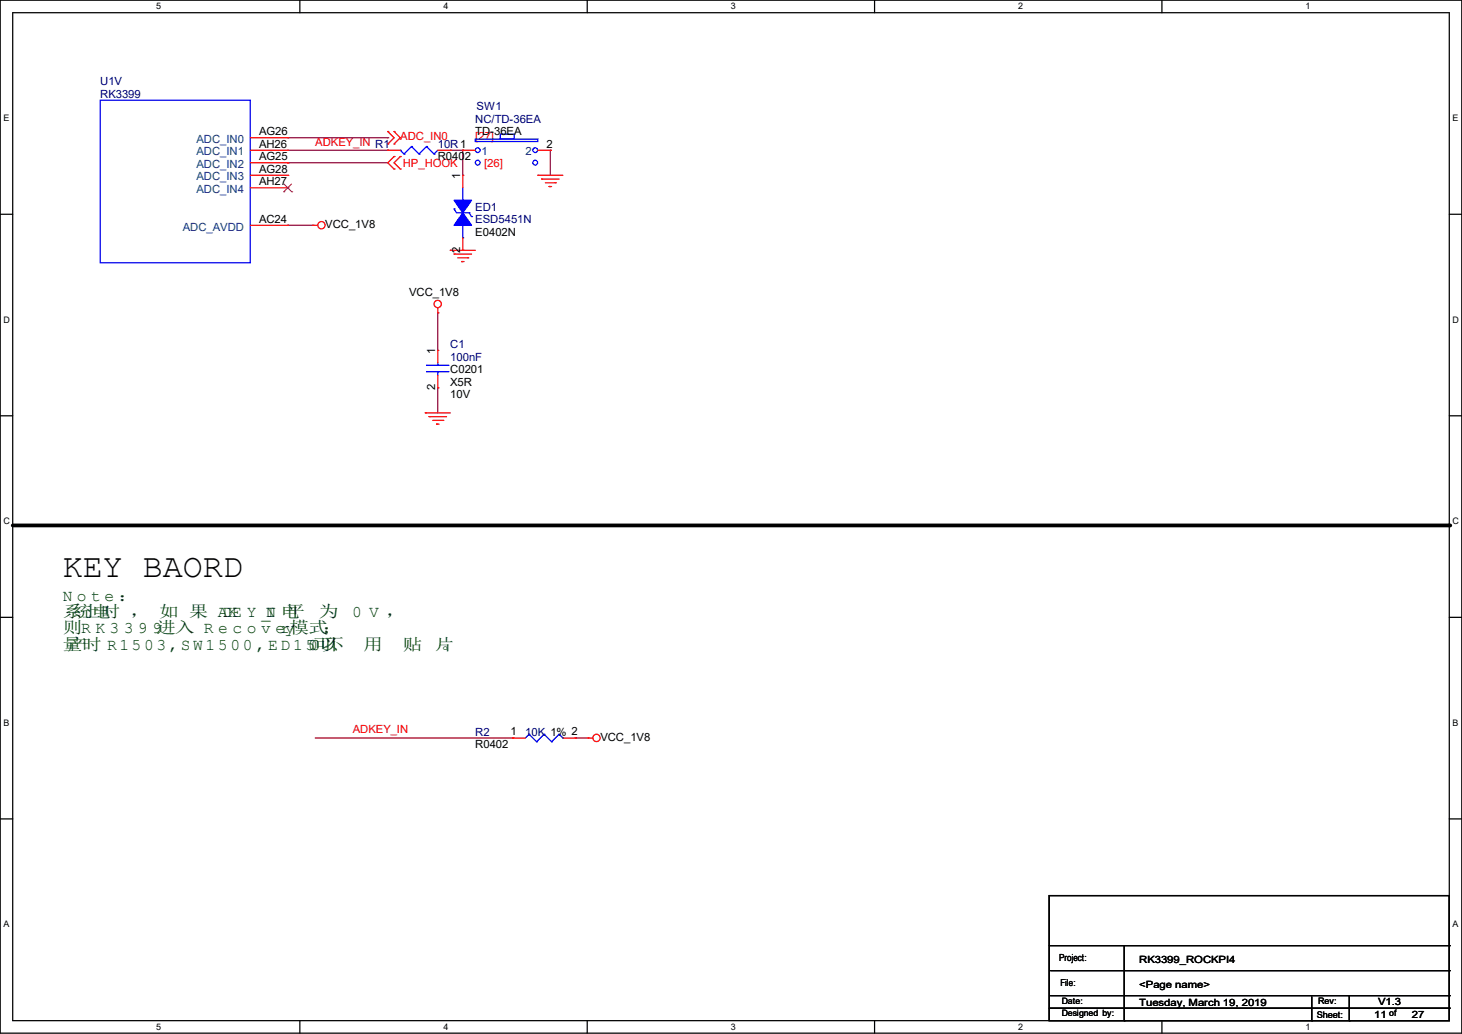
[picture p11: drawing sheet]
<svg xmlns="http://www.w3.org/2000/svg" width="297mm" height="210mm" viewBox="0 0 297 210" stroke-linecap="round" stroke-linejoin="round" font-family="sans-serif">
<path d="M0 0h297v209.8h-297zM2.6 2.6h291.8v204.7h-291.8z" fill="none" stroke="#000" stroke-width=".25"/>
<g fill="#fff">
<path d="M31.7 .3h1v2h-1z"/>
<path d="M31.7 207.6h1v1.9h-1z"/>
</g>
<path d="M60.9 0v2.6M60.9 207.3v2.5" fill="none" stroke="#000" stroke-width=".25"/>
<g fill="#fff">
<path d="M90.1 .3h1v2h-1z"/>
<path d="M90.1 207.6h1v1.9h-1z"/>
</g>
<path d="M119.3 0v2.6M119.3 207.3v2.5" fill="none" stroke="#000" stroke-width=".25"/>
<g fill="#fff">
<path d="M148.5 .3h.9v2h-.9z"/>
<path d="M148.5 207.6h.9v1.9h-.9z"/>
</g>
<path d="M177.7 0v2.6M177.7 207.3v2.5" fill="none" stroke="#000" stroke-width=".25"/>
<g fill="#fff">
<path d="M206.8 .3h1v2h-1z"/>
<path d="M206.8 207.6h1v1.9h-1z"/>
</g>
<path d="M236.1 0v2.6M236.1 207.3v2.5" fill="none" stroke="#000" stroke-width=".25"/>
<g fill="#fff">
<path d="M265.2 .3h1v2h-1z"/>
<path d="M265.2 207.6h1v1.9h-1z"/>
<path d="M.7 23h1.2v2h-1.2z"/>
<path d="M295.1 23h1.1v2h-1.1z"/>
<path d="M.7 64h1.2v2h-1.2z"/>
<path d="M295.1 64h1.2v2h-1.2z"/>
</g>
<path d="M0 43.5h2.6M294.4 43.5h2.6" fill="none" stroke="#000" stroke-width=".25"/>
<g fill="#fff">
<path d="M.7 104.9h1.2v2h-1.2z"/>
<path d="M295.1 104.9h1.2v2h-1.2z"/>
</g>
<path d="M0 84.5h2.6M294.4 84.5h2.6" fill="none" stroke="#000" stroke-width=".25"/>
<g fill="#fff">
<path d="M.7 145.8h1.2v2h-1.2z"/>
<path d="M295.1 145.8h1.1v2h-1.1z"/>
</g>
<path d="M0 125.4h2.6M294.4 125.4h2.6" fill="none" stroke="#000" stroke-width=".25"/>
<g fill="#fff">
<path d="M.7 186.8h1.2v2h-1.2z"/>
<path d="M295.1 186.8h1.1v2h-1.1z"/>
</g>
<g fill="none" stroke="#000" stroke-width=".25">
<path d="M0 166.3h2.6M294.4 166.3h2.6M213.1 181.9h81.3v25.4h-81.3zM213.1 192.1h81.3M213.4 197.1h81M228.4 192.1v15.2M294.4 192.1h.1M294.4 197.1h.1M213.1 204.8h81.3M213.4 202.2h81M228.4 207.3h.1M266.5 207.3h.1"/>
<path d="M266.5 202.5v4.8M274.1 207.3h.1M274.1 202.2v5.1M294.4 202.2h.1M294.4 204.8h.1"/>
</g>
<path d="M2.6 106.7h291.8" fill="none" stroke="#000" stroke-width=".76"/>
<circle cx="294.4" cy="106.7" r=".38" fill="#000"/>
<g fill="none" stroke="#800040" stroke-width=".25">
<path d="M58.5 33.1h.1M58.5 30.5h20.3M58.5 28h20.3M58.5 33.1h20.3M78.8 30.5h.1M78.8 28h.1M91.5 30.5h2.5M94 30.5h.1M94 30.5v5.1M111.8 30.5h.1M111.8 30.5v5.1M58.5 45.8h.1"/>
<path d="M58.5 45.8h5M88.9 63.5h.1M88.9 78.8h.1M88.9 63.5v7.7M88.9 78.8v5.1M64.1 149.9h40.1M104.2 149.9h.1M116.9 149.9h.1M116.9 149.9h2.5"/>
</g>
<g fill="none" stroke="#f00" stroke-width=".25">
<path d="M50.8 35.6h7.7M50.8 28h7.7M50.8 30.5h7.7M50.8 33.1h7.7M50.8 38.1h7.7M58.5 28h.1M58.5 30.5h.1M58.5 33.1h.1M58.5 35.6h.1M58.5 38.1h.1M78.8 29.3h.1M78.8 26.7h.1"/>
<path d="M78.8 30.5h.1M78.8 26.7l1.3 1.3-1.3 1.3M78.8 30.5h2.5M80.1 29.3h.1M80.1 26.7h.1M80.1 31.8h.1M80.1 34.3h.1M80.1 26.7l1.2 1.3-1.2 1.3M80.1 31.8l-1.3 1.3 1.3 1.2M81.3 34.3h.1M81.3 31.8h.1M81.3 31.8l-1.2 1.3 1.2 1.2"/>
<path d="M88.9 30.5h2.6M91.5 30.5h.1M94 30.5h.1M94 35.6h.1M94 30.5h2.6M94 35.6v2.5M109.3 35.6h.1M109.3 35.6h5M109.3 30.5h2.5M110 36.4h.1M110 36.4h3.6M110.8 37.1h2"/>
<path d="M111.5 37.9h.1M111.5 37.9h.6M111.8 30.5h.1M112.8 37.1h.1M50.8 45.8h7.7M58.5 45.8h.1M63.5 45.8h.1M63.5 45.8h1.1M91.5 50.8h.1M91.5 50.8h5.1M92.2 51.6h.1M92.2 51.6h3.6"/>
<path d="M93 52.4h2M93.8 53.1h.1M93.8 53.1h.5M94 50.8h.1M94 48.3v2.5M95 52.4h.1M88.9 63.5h.1M88.9 71.2h.1M88.9 78.8h.1M88.9 62.5v1M88.9 71.2v2.5M88.9 76.2v2.6"/>
<path d="M86.4 83.9h.1M86.4 83.9h5.1M87.2 84.6h.1M87.2 84.6h3.5M87.9 85.4h2.1M88.7 86.1h.1M88.7 86.1h.5M90 85.4h.1M104.2 149.9h.1M104.2 149.9h2.5M114.3 149.9h2.6M116.9 149.9h.1"/>
<path d="M119.4 149.9h.1M119.4 149.9h1"/>
<circle cx="65.3" cy="45.7" r=".74"/>
<circle cx="88.9" cy="61.7" r=".74"/>
<circle cx="121.2" cy="149.9" r=".74"/>
</g>
<g fill="none" stroke="#00f" stroke-width=".25">
<path d="M20.4 20.4h30.4v33h-30.4zM81.3 30.5h.1M81.3 30.5l.8 .8M82.1 31.3h.1M83.6 29.8h.1M83.6 29.8l1.5 1.5M83.6 29.8l-1.5 1.5M85.1 31.3h.1M86.7 29.8h.1M86.7 29.8l1.5 1.5M86.7 29.8l-1.6 1.5M88.2 31.3h.1"/>
<path d="M88.9 30.5l-.7 .8M94 38.1v2.6M96.6 28.2h12.7v.5h-12.7zM101.6 27.2h2.8v1h-2.8zM92.2 42.5h.1M92.2 42.5l.6 .7h2.5M94 40.7h.1M94 48.3h.1M94 45.8v2.5M95.3 43.2h.1M95.3 43.2l.5 .8M95.8 44h.1"/>
<path d="M86.7 75.5h.1M86.7 74.2h.1M86.7 75.5h4.5M86.7 74.2h4.5M88.9 74.2h.1M88.9 75.5h.1M88.9 73.7v.5M88.9 75.5v.7M107.5 149.1h.1M107.5 149.1l-.8 .8M107.5 149.1l1.5 1.6M109 150.7h.1"/>
<path d="M110.5 149.1h.1M110.5 149.1l-1.5 1.6M110.5 149.1l1.6 1.6M112.1 150.7h.1M113.6 149.1h.1M113.6 149.1l-1.5 1.6M113.6 149.1l.7 .8M114.3 149.9h.1"/>
<circle cx="97" cy="33" r=".49"/>
<circle cx="97" cy="30.5" r=".49"/>
<circle cx="108.7" cy="30.5" r=".49"/>
<circle cx="108.7" cy="33" r=".49"/>
</g>
<path d="M57.7 38.9h.1M57.7 37.4l1.6 1.5M59.2 37.4l-1.5 1.5M59.3 38.9h.1" fill="none" stroke="#804000" stroke-width=".2"/>
<g fill="#00f" stroke="#00f" stroke-width=".25">
<path d="M92.2 40.7h3.6l-1.8 2.5z" fill-rule="evenodd"/>
<path d="M94 43.2l1.8 2.6h-3.6z" fill-rule="evenodd"/>
</g>
<text font-size="6.8" x="12.7" y="117.3">KEY BAORD</text>
<g font-size="3.3" fill="#004000">
<text x="12.7" y="122">N o t e ：</text>
<text x="12.7" y="125.3">系上时 ， 如 果 ADKE Y _I 电</text>
<text x="14.7" y="125.3">统电</text>
<text x="54" y="125.3">N 平</text>
<text x="64.8" y="125.3">为</text>
<text x="71.5" y="125.3">0 V ，</text>
<text x="12.7" y="128.6">则R K 3 3 9 9进入 R e c o v ery模式；</text>
<text x="12.7" y="132">量</text>
<text x="13.7" y="132">产时 R1503,SW150 0 , E D1500可</text>
<text x="64.8" y="132">以</text>
<text x="65.9" y="132">不</text>
<text x="73.9" y="132">用</text>
<text x="81.8" y="132">贴</text>
<text x="88.3" y="132">片</text>
<text x="89.5" y="132">。</text>
</g>
<g font-size="2.3" fill="#000080">
<text x="20.4" y="17.4">U1V</text>
<text x="20.4" y="19.9">RK3399</text>
<text x="96.8" y="22.4">SW1</text>
<text x="96.6" y="25">NC/TD-36EA</text>
<text x="88.9" y="30.1">10R1</text>
<text x="96.6" y="42.8">ED1</text>
<text x="96.6" y="45.3">ESD5451N</text>
<text x="91.5" y="70.7">C1</text>
<text x="91.5" y="73.2">100nF</text>
<text x="96.6" y="149.4">R2</text>
<text x="106.7" y="149.4">10K 1% 2</text>
</g>
<g font-size="2.3" fill="#004080">
<text x="39.9" y="29">ADC_IN0</text>
<text x="39.9" y="31.6">ADC_IN1</text>
<text x="39.9" y="34.1">ADC_IN2</text>
<text x="97.8" y="31.6">1</text>
<text x="106.7" y="31.6">2</text>
<text x="39.9" y="36.7">ADC_IN3</text>
<text x="39.9" y="39.2">ADC_IN4</text>
<text x="37.1" y="46.8">ADC_AVDD</text>
</g>
<g font-size="2.3">
<text x="52.6" y="27.4">AG26</text>
<text x="52.6" y="30">AH26</text>
<text x="96.6" y="27.5">TD-36EA</text>
<text x="111" y="30">2</text>
<text x="52.6" y="32.5">AG25</text>
<text x="52.6" y="35.1">AG28</text>
<text x="88.9" y="32.6">R0402</text>
<text x="52.6" y="37.6">AH27</text>
<text x="93.5" y="36.4" transform="rotate(-90 93.5 36.4)">1</text>
<text x="52.6" y="45.2">AC24</text>
<text x="66.1" y="46.3">VCC_1V8</text>
<text x="96.6" y="47.8">E0402N</text>
<text x="93.5" y="51.4" transform="rotate(-90 93.5 51.4)">2</text>
<text x="83.1" y="60">VCC_1V8</text>
<text x="88.4" y="71.9" transform="rotate(-90 88.4 71.9)">1</text>
<text x="91.5" y="75.8">C0201</text>
<text x="88.4" y="79.3" transform="rotate(-90 88.4 79.3)">2</text>
<text x="91.5" y="78.3">X5R</text>
<text x="91.5" y="80.9">10V</text>
<text x="103.7" y="149.4">1</text>
<text x="96.6" y="152">R0402</text>
<text x="122" y="150.5">VCC_1V8</text>
</g>
<g font-size="2.3" fill="#f00">
<text x="64.1" y="29.6">ADKEY_IN R1</text>
<text x="81.3" y="28.5">ADC_IN0</text>
<text x="96.6" y="28.5">[27]</text>
<text x="81.8" y="33.9">HP_HOOK</text>
<text x="98.3" y="33.9">[26]</text>
<text x="71.7" y="149">ADKEY_IN</text>
</g>
<g font-size="2">
<text x="215.2" y="195.2">Project:</text>
<text x="231.4" y="195.5">RK3399_ROCKPI4</text>
<text x="231.4" y="200.6">&lt;Page name&gt;</text>
<text x="231.4" y="204.4">Tuesday, March 19, 2019</text>
<text x="279.2" y="206.7">11</text>
<text x="280" y="204.1">V1.3</text>
<text x="286.8" y="206.7">27</text>
</g>
<g font-size="1.9">
<text x="215.4" y="200.3">File:</text>
<text x="267.5" y="206.7">Sheet:</text>
</g>
<g font-size="1.8">
<text x="31.7" y="1.9">5</text>
<text x="90.1" y="1.9">4</text>
<text x="148.5" y="1.9">3</text>
<text x="206.8" y="1.9">2</text>
<text x="265.2" y="1.9">1</text>
<text x=".7" y="24.6">E</text>
<text x="295.1" y="24.6">E</text>
<text x=".7" y="65.6">D</text>
<text x="295.1" y="65.6">D</text>
<text x=".7" y="106.5">C</text>
<text x="295.1" y="106.5">C</text>
<text x=".7" y="147.4">B</text>
<text x="295.1" y="147.4">B</text>
<text x=".7" y="188.4">A</text>
<text x="295.1" y="188.4">A</text>
<text x="215.7" y="203.8">Date:</text>
<text x="267.8" y="203.9">Rev:</text>
<text x="31.7" y="209.2">5</text>
<text x="90.1" y="209.2">4</text>
<text x="148.5" y="209.2">3</text>
<text x="206.8" y="209.2">2</text>
<text x="215.7" y="206.4">Designed by:</text>
<text x="265.2" y="209.2">1</text>
<text x="282.2" y="206.4">of</text>
</g>
</svg>
